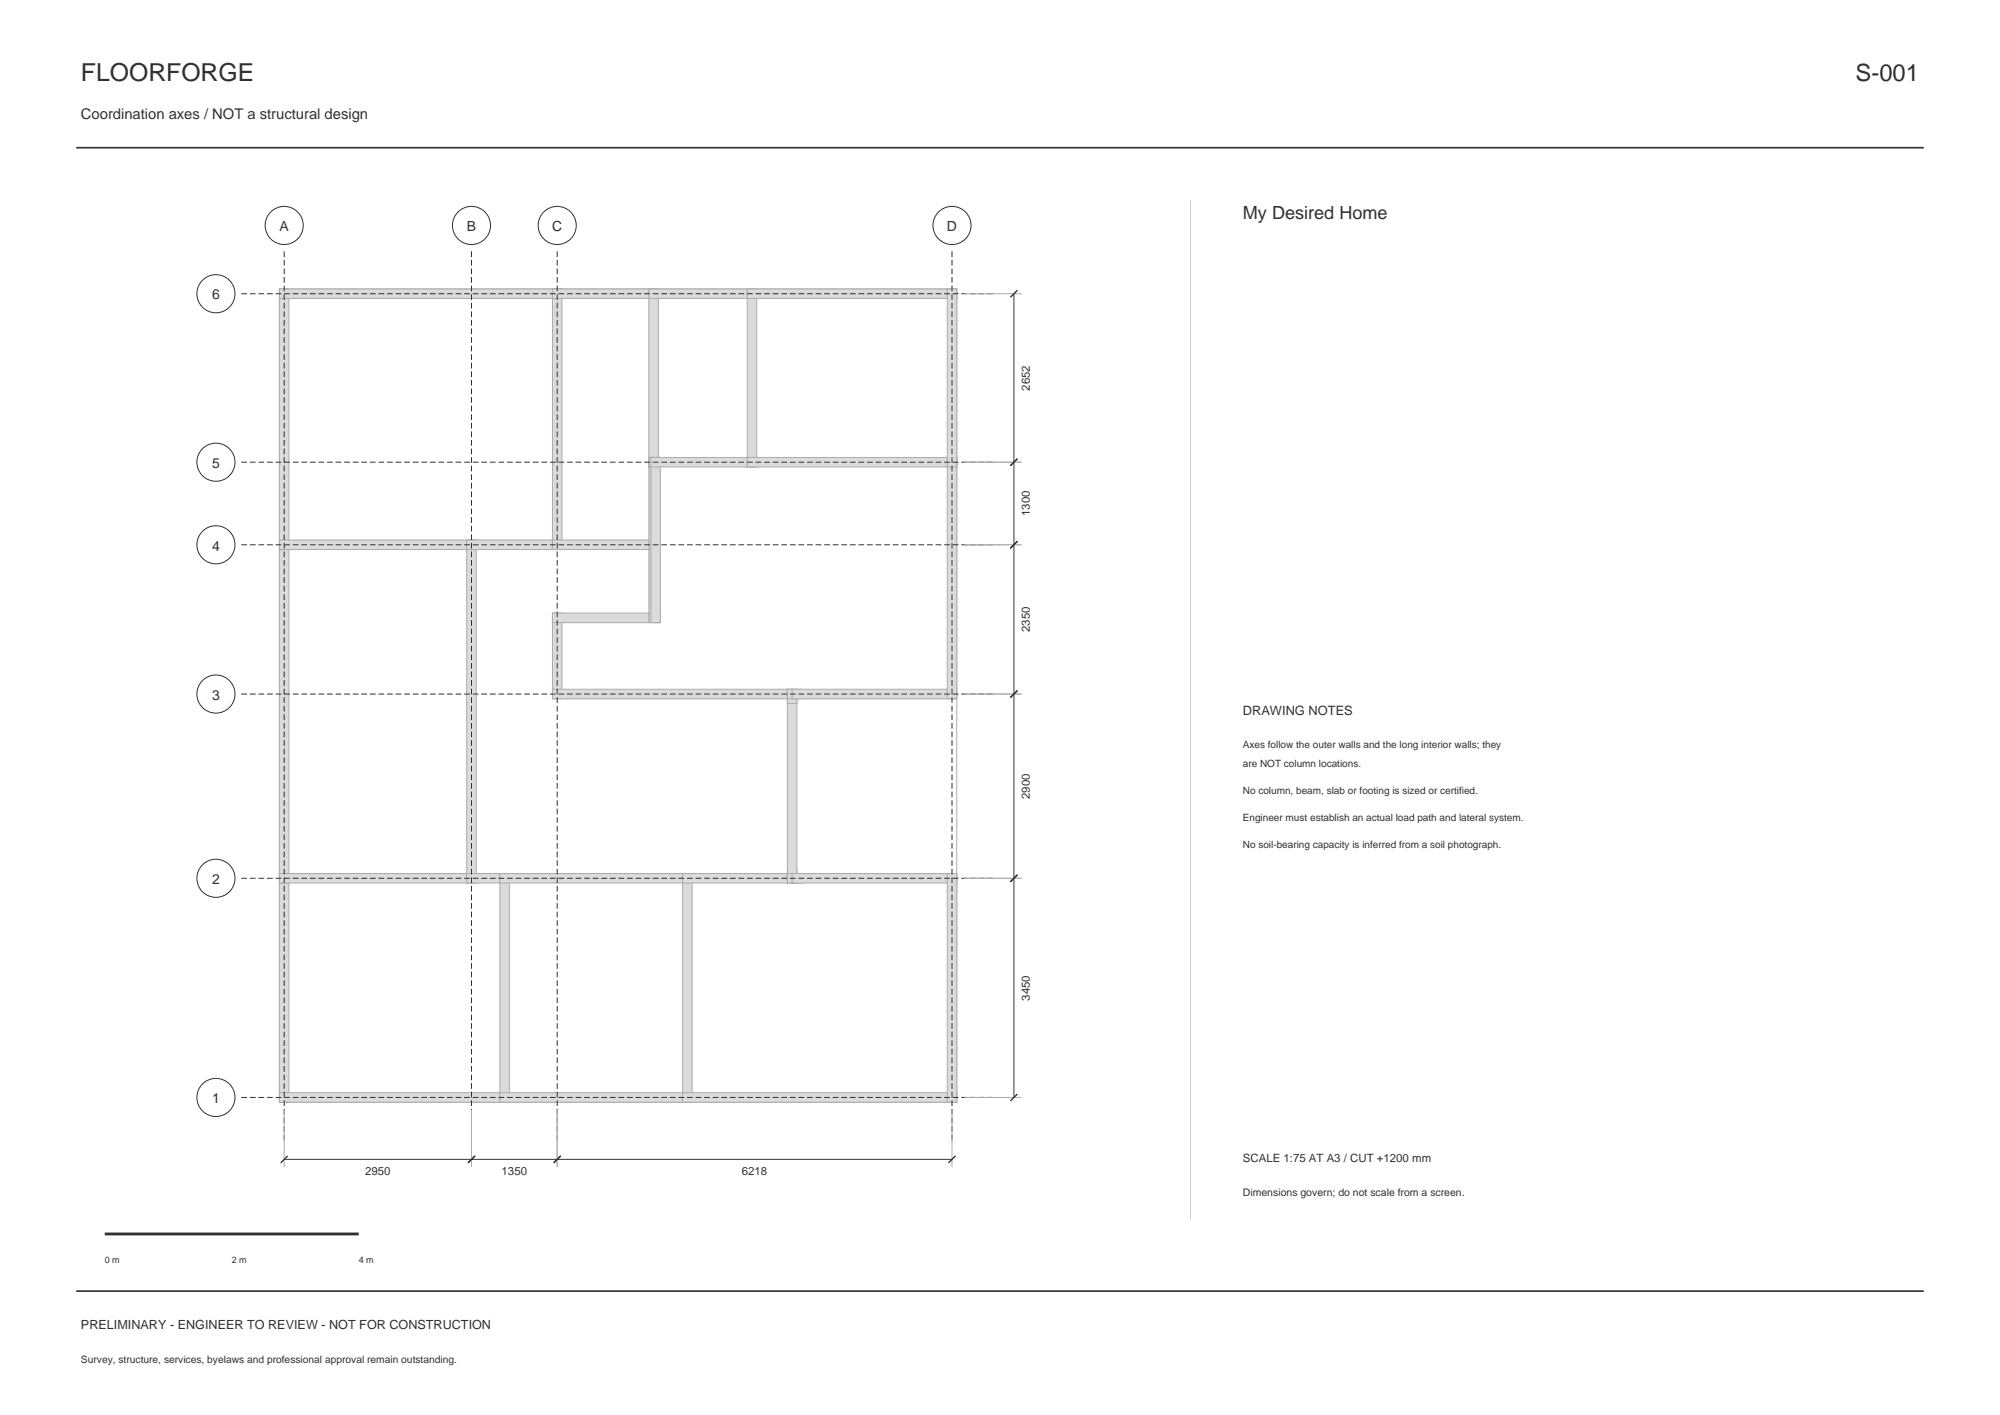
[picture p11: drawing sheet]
<svg xmlns="http://www.w3.org/2000/svg" width="420mm" height="297mm" viewBox="0 0 420 297" stroke-linecap="round" stroke-linejoin="round" font-family="sans-serif">
<path d="M16 31h388M16 271h388" fill="none" stroke="#25372f" stroke-width=".35"/>
<path d="M58.7 60.7h142.2v170.6h-142.2z" fill="none" stroke="#a8afa4" stroke-width=".21"/>
<g fill="#d9ddd6" stroke="#a8afa4" stroke-width=".21">
<path d="M58.7 183.3h2v48h-2z" fill-rule="evenodd"/>
<path d="M58.7 229.3h48.3v2h-48.3z" fill-rule="evenodd"/>
<path d="M58.7 113.3h2v72h-2z" fill-rule="evenodd"/>
<path d="M58.7 183.3h41.3v2h-41.3z" fill-rule="evenodd"/>
<path d="M58.7 60.7h2v54.6h-2z" fill-rule="evenodd"/>
<path d="M58.7 113.3h41.3v2h-41.3z" fill-rule="evenodd"/>
<path d="M58.7 60.7h59.3v2h-59.3z" fill-rule="evenodd"/>
<path d="M98 113.3h2v72h-2z" fill-rule="evenodd"/>
<path d="M98 183.3h9v2h-9z" fill-rule="evenodd"/>
<path d="M98 113.3h20v2h-20z" fill-rule="evenodd"/>
<path d="M105 183.3h2v48h-2z" fill-rule="evenodd"/>
<path d="M105 229.3h40.3v2h-40.3z" fill-rule="evenodd"/>
<path d="M105 183.3h40.3v2h-40.3z" fill-rule="evenodd"/>
<path d="M116 128.7h2v18h-2z" fill-rule="evenodd"/>
<path d="M116 144.7h51.3v2h-51.3z" fill-rule="evenodd"/>
<path d="M116 128.7h22.3v2h-22.3z" fill-rule="evenodd"/>
<path d="M116 60.7h2v54.6h-2z" fill-rule="evenodd"/>
<path d="M116 113.3h22.3v2h-22.3z" fill-rule="evenodd"/>
<path d="M116 60.7h22.3v2h-22.3z" fill-rule="evenodd"/>
<path d="M136.3 113.3h2v17.4h-2z" fill-rule="evenodd"/>
<path d="M136.3 128.7h2.4v2h-2.4z" fill-rule="evenodd"/>
<path d="M136.3 96h2v19.3h-2z" fill-rule="evenodd"/>
<path d="M136.3 60.7h2v37.3h-2z" fill-rule="evenodd"/>
<path d="M136.3 96h2.4v2h-2.4z" fill-rule="evenodd"/>
<path d="M136.3 60.7h22.6v2h-22.6z" fill-rule="evenodd"/>
<path d="M136.7 96h2v34.7h-2z" fill-rule="evenodd"/>
<path d="M136.7 96h22.2v2h-22.2z" fill-rule="evenodd"/>
<path d="M143.3 183.3h2v48h-2z" fill-rule="evenodd"/>
<path d="M143.3 229.3h57.6v2h-57.6z" fill-rule="evenodd"/>
<path d="M143.3 183.3h24v2h-24z" fill-rule="evenodd"/>
<path d="M156.9 60.7h2v37.3h-2z" fill-rule="evenodd"/>
<path d="M156.9 96h44v2h-44z" fill-rule="evenodd"/>
<path d="M156.9 60.7h44v2h-44z" fill-rule="evenodd"/>
<path d="M165.3 182.3h2v3h-2z" fill-rule="evenodd"/>
<path d="M165.3 145.7h2v38.6h-2z" fill-rule="evenodd"/>
<path d="M165.3 144.7h2v3h-2z" fill-rule="evenodd"/>
<path d="M165.3 183.3h3v2h-3z" fill-rule="evenodd"/>
<path d="M166.3 183.3h34.6v2h-34.6z" fill-rule="evenodd"/>
<path d="M165.3 144.7h3v2h-3z" fill-rule="evenodd"/>
<path d="M166.3 144.7h34.6v2h-34.6z" fill-rule="evenodd"/>
<path d="M198.9 183.3h2v48h-2z" fill-rule="evenodd"/>
<path d="M198.9 96h2v50.7h-2z" fill-rule="evenodd"/>
<path d="M198.9 60.7h2v37.3h-2z" fill-rule="evenodd"/>
</g>
<path d="M50.7 61.7h158.2M50.7 97h158.2M50.7 114.3h158.2M50.7 145.7h158.2M50.7 184.3h158.2M50.7 230.3h158.2M59.7 239.3v-186.6M99 239.3v-186.6M117 239.3v-186.6M199.9 239.3v-186.6" fill="none" stroke="#25372f" stroke-width=".21" stroke-dasharray="1.2 .6" stroke-linecap="butt"/>
<g fill="none" stroke="#25372f" stroke-width=".21">
<path d="M212.9 61.7v168.6M59.7 243.3h140.2"/>
<circle cx="59.7" cy="47.3" r="4"/>
<circle cx="99" cy="47.3" r="4"/>
<circle cx="117" cy="47.3" r="4"/>
<circle cx="199.9" cy="47.3" r="4"/>
<circle cx="45.3" cy="61.7" r="4"/>
<circle cx="45.3" cy="97" r="4"/>
<circle cx="45.3" cy="114.3" r="4"/>
<circle cx="45.3" cy="145.7" r="4"/>
<circle cx="45.3" cy="184.3" r="4"/>
<circle cx="45.3" cy="230.3" r="4"/>
</g>
<path d="M202.5 61.7h12M202.5 97h12M202.5 114.3h12M202.5 145.7h12M202.5 184.3h12M59.7 232.9v12M99 232.9v12M117 232.9v12M199.9 232.9v12M202.5 230.3h12" fill="none" stroke="#a8afa4" stroke-width=".21"/>
<path d="M213.7 60.9l-1.5 1.5M213.7 96.3l-1.5 1.4M213.7 113.6l-1.5 1.5M213.7 144.9l-1.5 1.5M213.7 183.6l-1.5 1.5M213.7 229.6l-1.5 1.5M60.4 242.6l-1.5 1.5M99.7 242.6l-1.4 1.5M117.7 242.6l-1.4 1.5M200.7 242.6l-1.5 1.5" fill="none" stroke="#25372f" stroke-width=".28"/>
<path d="M250 42v214" fill="none" stroke="#c9d0c7" stroke-width=".21"/>
<path d="M22 259h53.3" fill="none" stroke="#25372f" stroke-width=".6"/>
<text font-size="5.2" fill="#25372f" x="17" y="17">FLOORFORGE</text>
<text font-size="5" fill="#25372f" x="389.7" y="17">S-001</text>
<text font-size="3.8" fill="#25372f" x="261" y="46">My Desired Home</text>
<text font-size="3.1" fill="#25372f" x="17" y="25">Coordination axes / NOT a structural design</text>
<g font-size="2.9" fill="#25372f">
<text x="58.7" y="48.5">A</text>
<text x="98" y="48.5">B</text>
<text x="116" y="48.5">C</text>
<text x="198.9" y="48.5">D</text>
<text x="44.5" y="62.9">6</text>
<text x="44.5" y="98.2">5</text>
<text x="44.5" y="115.5">4</text>
<text x="44.5" y="146.9">3</text>
<text x="44.5" y="185.5">2</text>
<text x="44.5" y="231.5">1</text>
</g>
<text font-size="2.7" fill="#25372f" x="261" y="150">DRAWING NOTES</text>
<text font-size="2.6" fill="#25372f" x="17" y="279">PRELIMINARY - ENGINEER TO REVIEW - NOT FOR CONSTRUCTION</text>
<g font-size="2.4" fill="#25372f">
<text x="216.3" y="82" transform="rotate(-90 216.3 82)">2652</text>
<text x="216.3" y="108.3" transform="rotate(-90 216.3 108.3)">1300</text>
<text x="216.3" y="132.7" transform="rotate(-90 216.3 132.7)">2350</text>
<text x="216.3" y="167.7" transform="rotate(-90 216.3 167.7)">2900</text>
<text x="216.3" y="210" transform="rotate(-90 216.3 210)">3450</text>
<text x="261" y="244">SCALE 1:75 AT A3 / CUT +1200 mm</text>
<text x="76.7" y="246.7">2950</text>
<text x="105.3" y="246.7">1350</text>
<text x="155.8" y="246.7">6218</text>
</g>
<text font-size="2.2" fill="#25372f" x="261" y="251">Dimensions govern; do not scale from a screen.</text>
<g font-size="2.1" fill="#25372f">
<text x="261" y="157">Axes follow the outer walls and the long interior walls; they</text>
<text x="261" y="160.9">are NOT column locations.</text>
<text x="261" y="166.6">No column, beam, slab or footing is sized or certified.</text>
<text x="261" y="172.3">Engineer must establish an actual load path and lateral system.</text>
<text x="261" y="178">No soil-bearing capacity is inferred from a soil photograph.</text>
<text x="17" y="286">Survey, structure, services, byelaws and professional approval remain outstanding.</text>
</g>
<g font-size="1.9" fill="#25372f">
<text x="22" y="265">0 m</text>
<text x="48.7" y="265">2 m</text>
<text x="75.3" y="265">4 m</text>
</g>
</svg>
